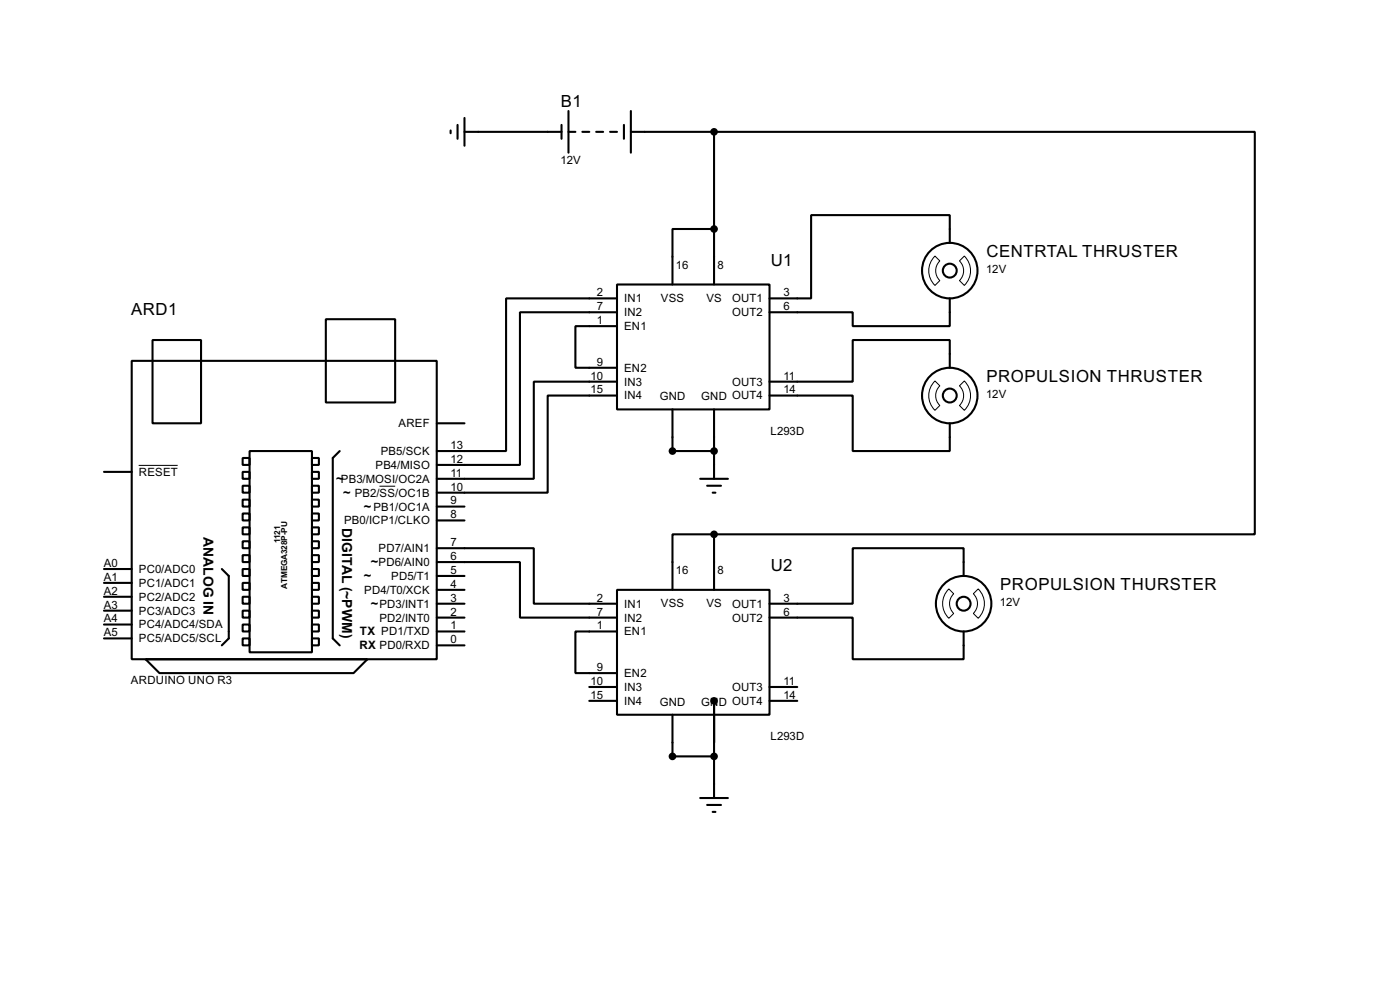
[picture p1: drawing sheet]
<svg xmlns="http://www.w3.org/2000/svg" width="256mm" height="180mm" viewBox="0 0 256 180" stroke-linecap="round" stroke-linejoin="round" font-family="sans-serif">
<g fill="none" stroke="#000" stroke-width=".38">
<path d="M82.5 23.9v.5M83.8 22.9v2.5M85.1 24.1h17.8M85.1 21.6v5.1M102.9 22.9v2.5M104.1 24.1h1.3M104.1 20.3v7.6M106.7 24.1h1.2M109.2 24.1h1.3M111.8 24.1h1.2M114.3 22.9v2.5M115.6 24.1h15.2"/>
<path d="M115.6 20.3v7.6M130.8 24.1h99.1v73.7h-99.1M130.8 24.1v28M59.7 58.4h12.7v15.3h-12.7zM113 52.1h28v22.8h-28zM113 59.7h-7.6v7.6h7.6M113 57.1h-17.8v28h-15.2M113 54.6h-20.3v27.9h-12.7M130.8 41.9h-7.6v10.2M174 44.4v-5h-25.4v15.2h-7.6M174 54.6v5.1h-17.8v-2.6h-15.2M24.1 66h55.9v54.6h-55.9z"/>
<path d="M27.9 62.2h8.9v15.3h-8.9zM80 77.5h5.1M113 72.4h-12.7v17.8h-20.3M113 69.8h-15.2v17.8h-17.8M123.2 74.9v7.6h7.6M130.8 74.9v12.7M141 72.4h15.2v10.1h17.8v-5M174 67.3v-5.1h-17.8v7.6h-15.2M19 86.4h5.1M44.4 83.8h1.3v1.3h-1.3zM44.4 86.4h1.3v1.2h-1.3zM44.4 88.9h1.3v1.3h-1.3z"/>
<path d="M44.4 91.4h1.3v1.3h-1.3zM44.4 94h1.3v1.2h-1.3zM44.4 96.5h1.3v1.3h-1.3zM44.4 99.1h1.3v1.2h-1.3zM45.7 82.5h11.4v36.9h-11.4zM57.1 83.8h1.3v1.3h-1.3zM57.1 86.4h1.3v1.2h-1.3zM57.1 88.9h1.3v1.3h-1.3zM57.1 91.4h1.3v1.3h-1.3zM57.1 94h1.3v1.2h-1.3zM57.1 96.5h1.3v1.3h-1.3zM57.1 99.1h1.3v1.2h-1.3z"/>
<path d="M62.2 82.5l-1.2 1.3v33l1.2 1.3M80 95.2h5.1M80 92.7h5.1M128.3 87.6h5M129.5 88.9h2.6M130.6 90.2h.5M130.8 97.8h-7.6v10.1M130.8 97.8v10.1M19 116.8h5.1M19 114.3h5.1M19 111.8h5.1M19 109.2h5.1"/>
<path d="M19 106.7h5.1M19 104.1h5.1M40.6 104.1l1.3 1.3v11.4l-1.3 1.3M44.4 101.6h1.3v1.3h-1.3zM44.4 104.1h1.3v1.3h-1.3zM44.4 106.7h1.3v1.2h-1.3zM44.4 109.2h1.3v1.3h-1.3zM44.4 111.8h1.3v1.2h-1.3zM44.4 114.3h1.3v1.3h-1.3zM44.4 116.8h1.3v1.3h-1.3zM57.1 101.6h1.3v1.3h-1.3zM57.1 104.1h1.3v1.3h-1.3z"/>
<path d="M57.1 106.7h1.3v1.2h-1.3zM57.1 109.2h1.3v1.3h-1.3zM57.1 111.8h1.3v1.2h-1.3zM57.1 114.3h1.3v1.3h-1.3zM57.1 116.8h1.3v1.3h-1.3zM80 102.9h15.2v10.1h17.8M80 100.3h17.8v10.2h15.2M80 110.5h5.1M80 113h5.1M80 115.6h5.1M80 118.1h5.1M80 107.9h5.1"/>
<path d="M80 105.4h5.1M113 107.9h28v22.9h-28zM113 115.6h-7.6v7.6h7.6M141 113h15.2v7.6h20.3v-5M176.5 105.4v-5.1h-20.3v10.2h-15.2M26.7 120.6h40.6l-2.5 2.6h-35.6zM107.9 125.7h5.1M107.9 128.3h5.1M123.2 130.8v7.6h7.6M130.8 128.3v17.7M141 125.7h5M141 128.3h5"/>
<path d="M128.3 146h5M129.5 147.3h2.6M130.6 148.6h.5"/>
<circle cx="174" cy="49.5" r="5.1"/>
<circle cx="174" cy="49.5" r="1.27"/>
<circle cx="174" cy="72.4" r="5.1"/>
<circle cx="174" cy="72.4" r="1.27"/>
<circle cx="176.5" cy="110.5" r="5.1"/>
<circle cx="176.5" cy="110.5" r="1.27"/>
</g>
<path d="M171.3 46.9l.9 .9a2.51 2.51 0 0 0 0 3.6l-.9 .8a3.7 3.7 0 0 1 0-5.3zM175.8 47.8l.9-.9a3.7 3.7 0 0 1 0 5.3l-.9-.8a2.51 2.51 0 0 0 0-3.6zM171.3 69.7l.9 .9a2.51 2.51 0 0 0 0 3.6l-.9 .9a3.7 3.7 0 0 1 0-5.4zM175.8 70.6l.9-.9a3.7 3.7 0 0 1 0 5.4l-.9-.9a2.51 2.51 0 0 0 0-3.6zM25.4 85.2h7.2M69.5 89h2.9M173.8 107.8l.9 .9a2.51 2.51 0 0 0 0 3.6l-.9 .9a3.7 3.7 0 0 1 0-5.4zM178.3 108.7l.9-.9a3.7 3.7 0 0 1 0 5.4l-.9-.9a2.51 2.51 0 0 0 0-3.6z" fill="none" stroke="#000" stroke-width=".18"/>
<g fill="#000" stroke="#000" stroke-width=".38">
<circle cx="130.8" cy="24.1" r=".51"/>
<circle cx="130.8" cy="41.9" r=".51"/>
<circle cx="123.2" cy="82.5" r=".51"/>
<circle cx="130.8" cy="97.8" r=".51"/>
<circle cx="130.8" cy="82.5" r=".51"/>
<circle cx="123.2" cy="138.4" r=".51"/>
<circle cx="130.8" cy="128.3" r=".51"/>
<circle cx="130.8" cy="138.4" r=".51"/>
</g>
<g font-size="3.4">
<text x="102.8" y="19.5">B1</text>
<text x="180.7" y="47">CENTRTAL THRUSTER</text>
<text x="141.2" y="48.7">U1</text>
<text x="24" y="57.6">ARD1</text>
<text x="180.7" y="69.9">PROPULSION THRUSTER</text>
<text x="141.2" y="104.6">U2</text>
<text x="183.2" y="107.9">PROPULSION THURSTER</text>
</g>
<g font-size="2.8">
<text x="37.3" y="98.3" transform="rotate(90 37.3 98.3)">ANALOG IN</text>
<text x="62.7" y="96.6" transform="rotate(90 62.7 96.6)">DIGITAL (~PWM)</text>
</g>
<g font-size="2.6">
<text x="61.6" y="88.4">~</text>
<text x="62.9" y="90.9">~</text>
<text x="66.7" y="93.5">~</text>
<text x="66.7" y="106.2">~</text>
<text x="67.9" y="103.6">~</text>
<text x="67.9" y="111.3">~</text>
</g>
<g font-size="2.4">
<text x="65.9" y="118.8">RX PD0/RXD</text>
<text x="65.9" y="116.3">TX PD1/TXD</text>
</g>
<g font-size="2.3">
<text x="102.7" y="30.1">12V</text>
<text x="123.8" y="49.1">16</text>
<text x="131.4" y="49.1">8</text>
<text x="180.6" y="50">12V</text>
<text x="109.3" y="54.2">2</text>
<text x="109.3" y="56.8">7</text>
<text x="109.3" y="59.3">1</text>
<text x="114.3" y="55.3">IN1</text>
<text x="114.3" y="57.9">IN2</text>
<text x="121.1" y="55.2">VSS</text>
<text x="129.4" y="55.2">VS</text>
<text x="134.1" y="55.3">OUT1</text>
<text x="134.1" y="57.9">OUT2</text>
<text x="143.5" y="54.2">3</text>
<text x="143.5" y="56.8">6</text>
<text x="114.3" y="60.4">EN1</text>
<text x="108.2" y="69.5">10</text>
<text x="109.3" y="66.9">9</text>
<text x="114.3" y="70.6">IN3</text>
<text x="114.3" y="68">EN2</text>
<text x="134.1" y="70.6">OUT3</text>
<text x="143.5" y="69.5">11</text>
<text x="108.2" y="72">15</text>
<text x="114.3" y="73.1">IN4</text>
<text x="120.9" y="73.3">GND</text>
<text x="128.5" y="73.3">GND OUT4</text>
<text x="143.5" y="72">14</text>
<text x="180.6" y="72.9">12V</text>
<text x="69.8" y="83.3">PB5/SCK</text>
<text x="73" y="78.2">AREF</text>
<text x="82.5" y="82.2">13</text>
<text x="141.2" y="79.6">L293D</text>
<text x="25.4" y="87.1">RESET</text>
<text x="62.4" y="88.3">PB3/MOSI/OC2A</text>
<text x="68.8" y="85.8">PB4/MISO</text>
<text x="82.5" y="89.8">10</text>
<text x="82.5" y="87.2">11</text>
<text x="82.5" y="84.7">12</text>
<text x="63" y="96">PB0/ICP1/CLKO</text>
<text x="65" y="90.9">PB2/SS/OC1B</text>
<text x="68.4" y="93.4">PB1/OC1A</text>
<text x="82.5" y="94.9">8</text>
<text x="82.5" y="92.3">9</text>
<text x="69.3" y="101">PD7/AIN1</text>
<text x="82.5" y="99.9">7</text>
<text x="19" y="106.3">A1</text>
<text x="19" y="103.8">A0</text>
<text x="25.4" y="107.4">PC1/ADC1</text>
<text x="25.4" y="104.9">PC0/ADC0</text>
<text x="69.3" y="103.6">PD6/AIN0</text>
<text x="71.7" y="106.1">PD5/T1</text>
<text x="82.5" y="107.6">4</text>
<text x="82.5" y="105">5</text>
<text x="82.5" y="102.5">6</text>
<text x="123.8" y="105">16</text>
<text x="131.4" y="105">8</text>
<text x="19" y="113.9">A4</text>
<text x="19" y="111.4">A3</text>
<text x="19" y="108.8">A2</text>
<text x="25.4" y="112.5">PC3/ADC3</text>
<text x="25.4" y="109.9">PC2/ADC2</text>
<text x="66.7" y="108.7">PD4/T0/XCK</text>
<text x="69.5" y="113.7">PD2/INT0</text>
<text x="69.5" y="111.2">PD3/INT1</text>
<text x="82.5" y="112.6">2</text>
<text x="82.5" y="110.1">3</text>
<text x="109.3" y="110.1">2</text>
<text x="109.3" y="112.6">7</text>
<text x="114.3" y="111.2">IN1</text>
<text x="114.3" y="113.7">IN2</text>
<text x="121.1" y="111.1">VSS</text>
<text x="129.4" y="111.1">VS</text>
<text x="134.1" y="111.2">OUT1</text>
<text x="134.1" y="113.7">OUT2</text>
<text x="143.5" y="110.1">3</text>
<text x="143.5" y="112.6">6</text>
<text x="183.2" y="110.9">12V</text>
<text x="19" y="116.5">A5</text>
<text x="25.4" y="117.6">PC5/ADC5/SCL</text>
<text x="25.4" y="115">PC4/ADC4/SDA</text>
<text x="82.5" y="117.7">0</text>
<text x="82.5" y="115.2">1</text>
<text x="109.3" y="115.2">1</text>
<text x="114.3" y="116.3">EN1</text>
<text x="24" y="125.3">ARDUINO UNO R3</text>
<text x="108.2" y="125.3">10</text>
<text x="109.3" y="122.8">9</text>
<text x="114.3" y="123.9">EN2</text>
<text x="143.5" y="125.3">11</text>
<text x="108.2" y="127.9">15</text>
<text x="114.3" y="126.4">IN3</text>
<text x="114.3" y="129">IN4</text>
<text x="120.9" y="129.2">GND</text>
<text x="128.5" y="129.2">GND OUT4</text>
<text x="134.1" y="126.4">OUT3</text>
<text x="143.5" y="127.9">14</text>
<text x="141.2" y="135.4">L293D</text>
</g>
<g font-size="1.7">
<text x="51.3" y="99.4" transform="rotate(-90 51.3 99.4)">1121</text>
<text x="52.6" y="107.7" transform="rotate(-90 52.6 107.7)">ATMEGA328P-PU</text>
</g>
</svg>
